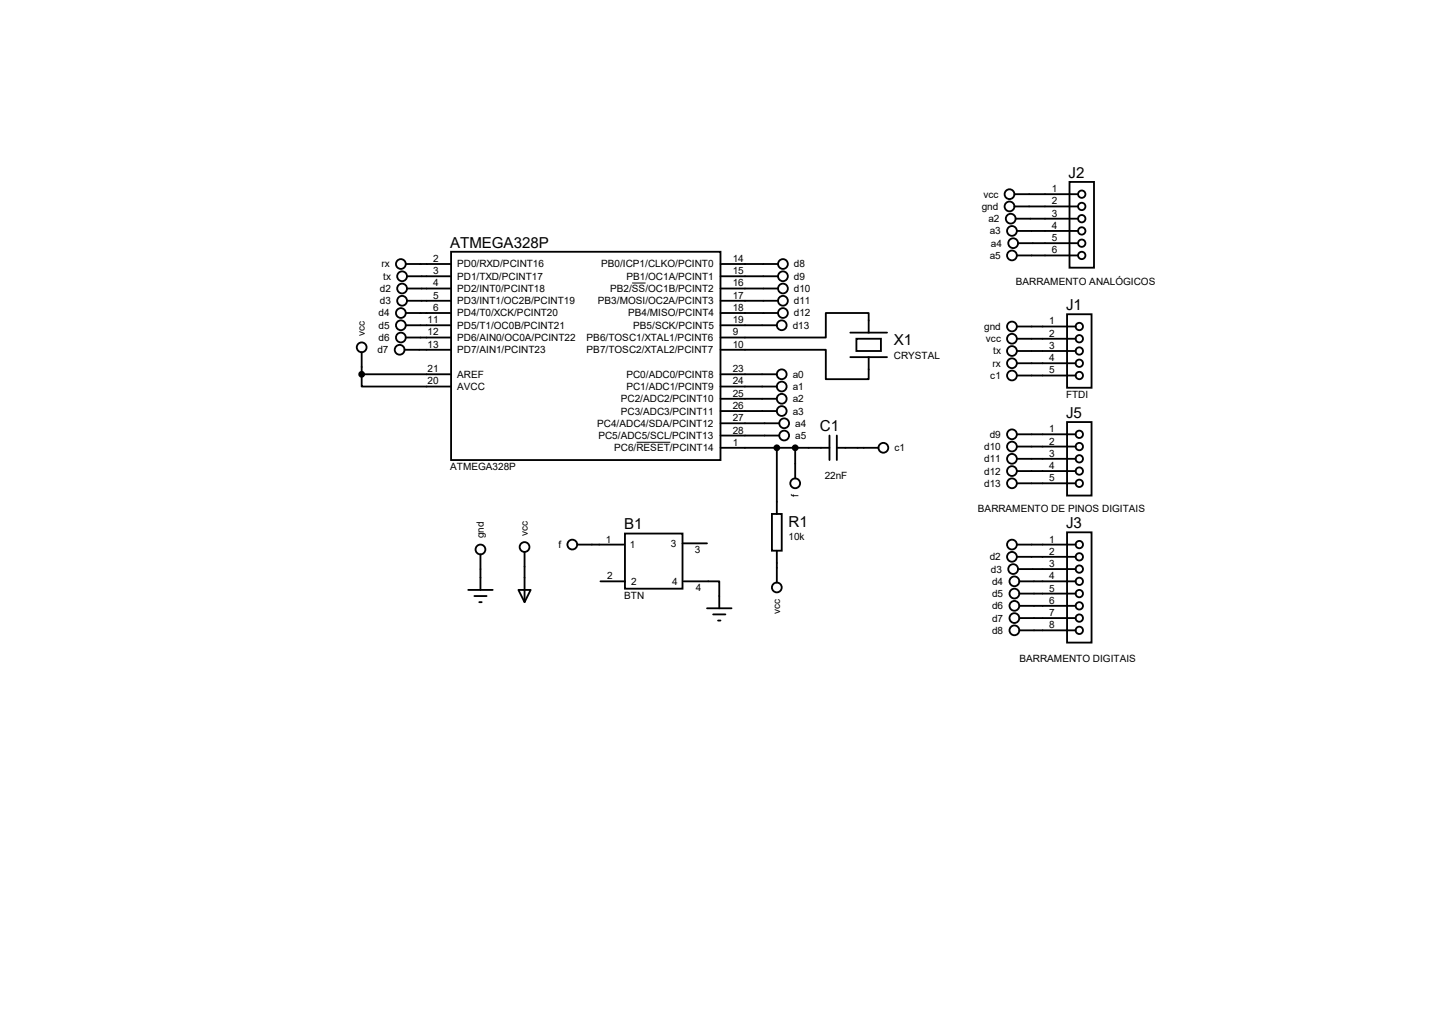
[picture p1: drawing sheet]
<svg xmlns="http://www.w3.org/2000/svg" width="297mm" height="210mm" viewBox="0 0 297 210" stroke-linecap="round" stroke-linejoin="round" font-family="sans-serif">
<g fill="none" stroke="#000" stroke-width=".38">
<path d="M221.8 37.7h5.1v17.8h-5.1zM84.2 54.7h9.4M84.4 57.3h9.2M84.4 59.8h9.2M93.6 52.2h55.8v43.2h-55.8zM149.4 54.7h12M149.4 57.3h12M149.4 59.8h12M210.4 40.3h13.2M210.4 42.8h13.2M210.7 45.3h12.9M210.9 47.9h12.7"/>
<path d="M210.9 53h12.7M211.2 50.4h12.4M75 77.6v2.5h18.6M75 77.6h18.6M75 73v4.6M83.9 72.5h9.7M84.2 64.9h9.4M84.2 67.4h9.4M84.2 70h9.4M84.4 62.4h9.2M149.4 72.5h21.9v6.1h8.9v-4.6M149.4 77.6h11.7"/>
<path d="M149.4 62.4h12M149.4 64.9h12M149.4 67.4h11.7M176.4 69h7.6M176.4 74h7.6M177.6 70.2h5.1v2.6h-5.1zM180.2 69v-4.1h-8.9v5.1h-21.9M210.9 67.7h12.2M210.9 70.2h12.2M210.9 72.8h12.2M210.9 75.3h12.2M210.9 77.9h12.2"/>
<path d="M221.3 65.2h5.1v15.2h-5.1zM149.4 92.8h22.6M149.4 87.8h12.2M149.4 90.3h12.2M149.4 80.1h11.7M149.4 82.7h11.7M149.4 85.2h11.7M161.1 92.8v13.8M164.9 92.8v6.4M172 90.3v5.1M173.6 92.8h8.6M173.6 90.3v5.1"/>
<path d="M210.9 92.6h12.2M210.9 95.1h12.2M210.9 97.7h12.2M210.9 90h12.2M221.3 87.5h5.1v15.2h-5.1zM99.7 114.9v7.4M108.8 114.4v10.4M119.7 112.9h9.7M129.6 110.6h12v11.4h-12zM141.6 112.6h5M160.1 106.6h2v7.6h-2zM161.1 114.2v6.6"/>
<path d="M210.9 115.4h12.2M210.9 100.2h12.2M210.9 112.9h12.2M211.2 118h11.9M221.3 110.4h5.1v22.8h-5.1zM97.1 122.3h5.1M98.4 123.6h2.5M99.4 124.8h.5M107.5 122.3h2.6l-1.3 2.5zM124.5 120.5h5.1M141.8 120.5h7.4v5.6M146.6 126.1h5.1"/>
<path d="M147.9 127.4h2.6M148.9 128.7h.5M211.4 120.5h11.7M211.4 123.1h11.7M211.4 125.6h11.7M211.4 128.1h11.7M211.4 130.7h11.7"/>
<circle cx="83.1" cy="54.7" r="1.02"/>
<circle cx="83.4" cy="59.8" r="1.02"/>
<circle cx="83.4" cy="57.3" r="1.02"/>
<circle cx="162.4" cy="57.3" r="1.02"/>
<circle cx="162.4" cy="59.8" r="1.02"/>
<circle cx="162.4" cy="54.7" r="1.02"/>
<circle cx="209.4" cy="40.3" r="1.02"/>
<circle cx="209.4" cy="42.8" r="1.02"/>
<circle cx="209.6" cy="45.3" r="1.02"/>
<circle cx="209.9" cy="53" r="1.02"/>
<circle cx="209.9" cy="47.9" r="1.02"/>
<circle cx="210.1" cy="50.4" r="1.02"/>
<circle cx="224.4" cy="42.8" r=".76"/>
<circle cx="224.4" cy="45.3" r=".76"/>
<circle cx="224.4" cy="40.3" r=".76"/>
<circle cx="224.4" cy="53" r=".76"/>
<circle cx="224.4" cy="47.9" r=".76"/>
<circle cx="224.4" cy="50.4" r=".76"/>
<circle cx="75" cy="72" r="1.02"/>
<circle cx="82.9" cy="72.5" r="1.02"/>
<circle cx="83.1" cy="64.9" r="1.02"/>
<circle cx="83.1" cy="67.4" r="1.02"/>
<circle cx="83.1" cy="70" r="1.02"/>
<circle cx="83.4" cy="62.4" r="1.02"/>
<circle cx="162.1" cy="67.4" r="1.02"/>
<circle cx="162.1" cy="77.6" r="1.02"/>
<circle cx="162.4" cy="62.4" r="1.02"/>
<circle cx="162.4" cy="64.9" r="1.02"/>
<circle cx="209.9" cy="72.8" r="1.02"/>
<circle cx="209.9" cy="75.3" r="1.02"/>
<circle cx="209.9" cy="67.7" r="1.02"/>
<circle cx="209.9" cy="70.2" r="1.02"/>
<circle cx="209.9" cy="77.9" r="1.02"/>
<circle cx="223.9" cy="70.2" r=".76"/>
<circle cx="223.9" cy="75.3" r=".76"/>
<circle cx="223.9" cy="72.8" r=".76"/>
<circle cx="223.9" cy="67.7" r=".76"/>
<circle cx="223.9" cy="77.9" r=".76"/>
<circle cx="162.1" cy="82.7" r="1.02"/>
<circle cx="162.1" cy="80.1" r="1.02"/>
<circle cx="162.1" cy="85.2" r="1.02"/>
<circle cx="162.6" cy="87.8" r="1.02"/>
<circle cx="162.6" cy="90.3" r="1.02"/>
<circle cx="183.2" cy="92.8" r="1.02"/>
<circle cx="209.9" cy="95.1" r="1.02"/>
<circle cx="209.9" cy="97.7" r="1.02"/>
<circle cx="209.9" cy="90" r="1.02"/>
<circle cx="209.9" cy="92.6" r="1.02"/>
<circle cx="223.9" cy="90" r=".76"/>
<circle cx="223.9" cy="92.6" r=".76"/>
<circle cx="223.9" cy="95.1" r=".76"/>
<circle cx="223.9" cy="97.7" r=".76"/>
<circle cx="99.7" cy="113.9" r="1.02"/>
<circle cx="108.8" cy="113.4" r="1.02"/>
<circle cx="118.7" cy="112.9" r="1.02"/>
<circle cx="164.9" cy="100.2" r="1.02"/>
<circle cx="209.9" cy="115.4" r="1.02"/>
<circle cx="209.9" cy="100.2" r="1.02"/>
<circle cx="209.9" cy="112.9" r="1.02"/>
<circle cx="210.1" cy="118" r="1.02"/>
<circle cx="223.9" cy="115.4" r=".76"/>
<circle cx="223.9" cy="112.9" r=".76"/>
<circle cx="223.9" cy="118" r=".76"/>
<circle cx="223.9" cy="100.2" r=".76"/>
<circle cx="161.1" cy="121.8" r="1.02"/>
<circle cx="210.4" cy="120.5" r="1.02"/>
<circle cx="210.4" cy="128.1" r="1.02"/>
<circle cx="210.4" cy="125.6" r="1.02"/>
<circle cx="210.4" cy="123.1" r="1.02"/>
<circle cx="210.4" cy="130.7" r="1.02"/>
<circle cx="223.9" cy="125.6" r=".76"/>
<circle cx="223.9" cy="123.1" r=".76"/>
<circle cx="223.9" cy="120.5" r=".76"/>
<circle cx="223.9" cy="128.1" r=".76"/>
<circle cx="223.9" cy="130.7" r=".76"/>
</g>
<path d="M131.1 58.7h2.8M132 91.7h7" fill="none" stroke="#000" stroke-width=".21"/>
<g fill="#000" stroke="#000" stroke-width=".38">
<circle cx="75" cy="77.6" r=".51"/>
<circle cx="161.1" cy="92.8" r=".51"/>
<circle cx="164.9" cy="92.8" r=".51"/>
</g>
<g font-size="3.1">
<text x="221.6" y="36.9">J2</text>
<text x="93.4" y="51.4">ATMEGA328P</text>
<text x="221.1" y="64.3">J1</text>
<text x="185.4" y="71.6">X1</text>
<text x="170.1" y="89.5">C1</text>
<text x="221.1" y="86.7">J5</text>
<text x="129.5" y="109.7">B1</text>
<text x="163.6" y="109.2">R1</text>
<text x="221.1" y="109.5">J3</text>
</g>
<g font-size="2.1">
<text x="204" y="41">vcc</text>
<text x="218.1" y="39.8">1</text>
<text x="203.6" y="43.5">gnd</text>
<text x="205" y="46.1">a2</text>
<text x="218.1" y="42.4">2</text>
<text x="218.1" y="44.9">3</text>
<text x="218.1" y="47.5">4</text>
<text x="205.3" y="48.6">a3</text>
<text x="205.3" y="53.7">a5</text>
<text x="205.5" y="51.1">a4</text>
<text x="218.1" y="50">5</text>
<text x="218.1" y="52.5">6</text>
<text x="79.1" y="55.5">rx</text>
<text x="79.5" y="58">tx</text>
<text x="89.9" y="59.4">4</text>
<text x="89.9" y="56.9">3</text>
<text x="89.9" y="54.3">2</text>
<text x="94.8" y="58">PD1/TXD/PCINT17</text>
<text x="94.8" y="55.5">PD0/RXD/PCINT16</text>
<text x="124.7" y="55.5">PB0/ICP1/CLKO/PCINT0</text>
<text x="129.9" y="58">PB1/OC1A/PCINT1</text>
<text x="152" y="54.3">14</text>
<text x="152" y="56.9">15</text>
<text x="152" y="59.4">16</text>
<text x="164.7" y="58">d9</text>
<text x="164.7" y="55.5">d8</text>
<text x="210.7" y="59.1">BARRAMENTO ANALÓGICOS</text>
<text x="78.5" y="65.6">d4</text>
<text x="78.8" y="60.5">d2</text>
<text x="78.8" y="63.1">d3</text>
<text x="89.9" y="64.5">6</text>
<text x="89.9" y="61.9">5</text>
<text x="94.8" y="65.6">PD4/T0/XCK/PCINT20</text>
<text x="94.8" y="63.1">PD3/INT1/OC2B/PCINT19</text>
<text x="94.8" y="60.5">PD2/INT0/PCINT18</text>
<text x="124" y="63.1">PB3/MOSI/OC2A/PCINT3</text>
<text x="126.5" y="60.5">PB2/SS/OC1B/PCINT2</text>
<text x="130.3" y="65.6">PB4/MISO/PCINT4</text>
<text x="152" y="61.9">17</text>
<text x="152" y="64.5">18</text>
<text x="164.7" y="60.5">d10</text>
<text x="164.7" y="63.1">d11</text>
<text x="164.7" y="65.6">d12</text>
<text x="75.7" y="69.7" transform="rotate(-90 75.7 69.7)">vcc</text>
<text x="78.5" y="68.2">d5</text>
<text x="78.5" y="70.7">d6</text>
<text x="88.7" y="69.6">12</text>
<text x="88.7" y="67">11</text>
<text x="94.8" y="70.7">PD6/AIN0/OC0A/PCINT22</text>
<text x="94.8" y="68.2">PD5/T1/OC0B/PCINT21</text>
<text x="121.7" y="70.7">PB6/TOSC1/XTAL1/PCINT6</text>
<text x="131.3" y="68.2">PB5/SCK/PCINT5</text>
<text x="152" y="67">19</text>
<text x="152" y="69.6">9</text>
<text x="164.4" y="68.2">d13</text>
<text x="204.1" y="68.4">gnd</text>
<text x="204.5" y="71">vcc</text>
<text x="217.6" y="67.3">1</text>
<text x="217.6" y="69.8">2</text>
<text x="78.3" y="73.2">d7</text>
<text x="88.7" y="77.2">21</text>
<text x="88.7" y="72.1">13</text>
<text x="94.8" y="73.2">PD7/AIN1/PCINT23</text>
<text x="121.7" y="73.2">PB7/TOSC2/XTAL2/PCINT7</text>
<text x="152" y="72.1">10</text>
<text x="152" y="77.2">23</text>
<text x="185.4" y="74.5">CRYSTAL</text>
<text x="205.9" y="76">rx</text>
<text x="206" y="73.5">tx</text>
<text x="217.6" y="72.3">3</text>
<text x="217.6" y="74.9">4</text>
<text x="217.6" y="77.4">5</text>
<text x="88.7" y="79.7">20</text>
<text x="94.8" y="80.9">AVCC</text>
<text x="94.8" y="78.3">AREF</text>
<text x="128.8" y="83.4">PC2/ADC2/PCINT10</text>
<text x="129.9" y="80.9">PC1/ADC1/PCINT9</text>
<text x="129.9" y="78.3">PC0/ADC0/PCINT8</text>
<text x="152" y="82.3">25</text>
<text x="152" y="79.7">24</text>
<text x="164.4" y="78.3">a0</text>
<text x="164.4" y="80.9">a1</text>
<text x="164.4" y="83.4">a2</text>
<text x="205.4" y="78.6">c1</text>
<text x="221.1" y="82.5">FTDI</text>
<text x="123.9" y="88.5">PC4/ADC4/SDA/PCINT12</text>
<text x="128.8" y="85.9">PC3/ADC3/PCINT11</text>
<text x="152" y="89.9">28</text>
<text x="152" y="87.3">27</text>
<text x="152" y="84.8">26</text>
<text x="164.4" y="85.9">a3</text>
<text x="164.9" y="88.5">a4</text>
<text x="217.6" y="89.6">1</text>
<text x="124.1" y="91">PC5/ADC5/SCL/PCINT13</text>
<text x="127.4" y="93.6">PC6/RESET/PCINT14</text>
<text x="152" y="92.4">1</text>
<text x="164.9" y="91">a5</text>
<text x="185.5" y="93.6">c1</text>
<text x="204.1" y="93.3">d10</text>
<text x="204.1" y="95.8">d11</text>
<text x="205.3" y="90.8">d9</text>
<text x="217.6" y="92.2">2</text>
<text x="217.6" y="94.7">3</text>
<text x="93.4" y="97.5">ATMEGA328P</text>
<text x="171.1" y="99.3">22nF</text>
<text x="204.1" y="98.4">d12</text>
<text x="204.1" y="100.9">d13</text>
<text x="217.6" y="97.2">4</text>
<text x="217.6" y="99.8">5</text>
<text x="165.6" y="103.1" transform="rotate(-90 165.6 103.1)">f</text>
<text x="202.8" y="106.1">BARRAMENTO DE PINOS DIGITAIS</text>
<text x="100.3" y="111.6" transform="rotate(-90 100.3 111.6)">gnd</text>
<text x="109.5" y="111.1" transform="rotate(-90 109.5 111.1)">vcc</text>
<text x="115.8" y="113.6">f</text>
<text x="125.7" y="112.5">1</text>
<text x="130.6" y="113.6">1</text>
<text x="139.1" y="113.4">3</text>
<text x="163.6" y="112.1">10k</text>
<text x="217.6" y="112.5">1</text>
<text x="144.1" y="114.6">3</text>
<text x="205.3" y="116.2">d2</text>
<text x="205.5" y="118.7">d3</text>
<text x="217.6" y="115">2</text>
<text x="217.6" y="117.6">3</text>
<text x="125.9" y="120.1">2</text>
<text x="129.5" y="124.1">BTN</text>
<text x="130.9" y="121.2">2</text>
<text x="139.4" y="121.2">4</text>
<text x="144.4" y="122.4">4</text>
<text x="205.8" y="121.2">d4</text>
<text x="205.8" y="123.8">d5</text>
<text x="217.6" y="120.1">4</text>
<text x="217.6" y="122.6">5</text>
<text x="217.6" y="125.2">6</text>
<text x="161.8" y="127.2" transform="rotate(-90 161.8 127.2)">vcc</text>
<text x="205.8" y="126.3">d6</text>
<text x="205.8" y="128.9">d7</text>
<text x="205.8" y="131.4">d8</text>
<text x="217.6" y="127.7">7</text>
<text x="217.6" y="130.3">8</text>
<text x="211.5" y="137.3">BARRAMENTO DIGITAIS</text>
</g>
</svg>
